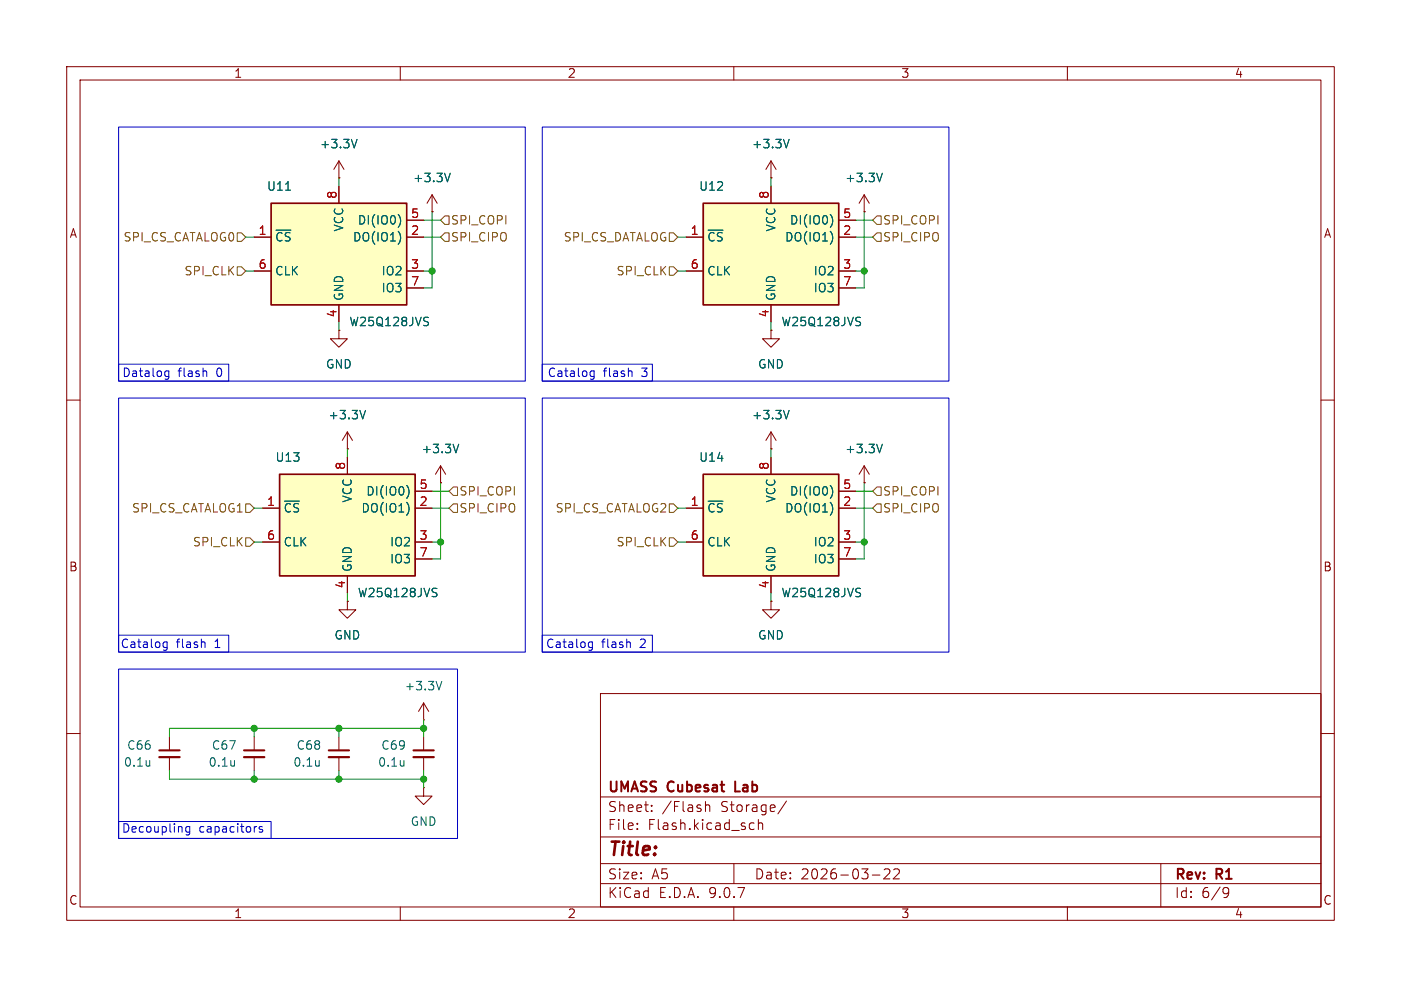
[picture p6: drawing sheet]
(kicad_sch
 (version 20250114)
 (generator "eeschema")
 (generator_version "9.0")
 (paper "A5")
 (title_block
  (date "2026-03-22")
  (rev "R1")
  (company "UMASS Cubesat Lab"))
 (lib_symbols
  (symbol "Device:C_Small"
   (pin_numbers (hide yes))
   (pin_names
    (offset 0.254) (hide yes)) (exclude_from_sim no) (in_bom yes) (on_board yes)
   (property "Reference" "C" (at 0.254 1.778 0) (effects (font (size 1.27 1.27)) (justify left)))
   (property "Value" "C_Small" (at 0.254 -2.032 0) (effects (font (size 1.27 1.27)) (justify left)))
   (property "Footprint" "" (at 0 0 0) (effects (font (size 1.27 1.27)) (hide yes)))
   (property "Datasheet" "~" (at 0 0 0) (effects (font (size 1.27 1.27)) (hide yes)))
   (property "Description" "Unpolarized capacitor, small symbol" (at 0 0 0) (effects (font (size 1.27 1.27)) (hide yes)))
   (symbol "C_Small_0_1"
    (polyline (pts (xy -1.524 0.508) (xy 1.524 0.508)) (stroke (width 0.3048) (type default)) (fill (type none)))
    (polyline (pts (xy -1.524 -0.508) (xy 1.524 -0.508)) (stroke (width 0.3302) (type default)) (fill (type none))))
   (symbol "C_Small_1_1"
    (pin passive line (at 0 2.54 270) (length 2.032) (name "~" (effects (font (size 1.27 1.27)))) (number "1" (effects (font (size 1.27 1.27)))))
    (pin passive line (at 0 -2.54 90) (length 2.032) (name "~" (effects (font (size 1.27 1.27)))) (number "2" (effects (font (size 1.27 1.27))))))
   (embedded_fonts no))
  (symbol "Memory_Flash:W25Q128JVS" (exclude_from_sim no) (in_bom yes) (on_board yes)
   (property "Reference" "U" (at -8.89 8.89 0) (effects (font (size 1.27 1.27))))
   (property "Value" "W25Q128JVS" (at 7.62 8.89 0) (effects (font (size 1.27 1.27))))
   (property "Footprint" "Package_SO:SOIC-8_5.23x5.23mm_P1.27mm" (at 0 0 0) (effects (font (size 1.27 1.27)) (hide yes)))
   (property "Datasheet" "http://www.winbond.com/resource-files/w25q128jv_dtr%20revc%2003272018%20plus.pdf" (at 0 0 0) (effects (font (size 1.27 1.27)) (hide yes)))
   (property "Description" "128Mb Serial Flash Memory, Standard/Dual/Quad SPI, SOIC-8" (at 0 0 0) (effects (font (size 1.27 1.27)) (hide yes)))
   (symbol "W25Q128JVS_0_1"
    (rectangle (start -10.16 7.62) (end 10.16 -7.62) (stroke (width 0.254) (type default)) (fill (type background))))
   (symbol "W25Q128JVS_1_1"
    (pin input line (at -12.7 2.54 0) (length 2.54) (name "~{CS}" (effects (font (size 1.27 1.27)))) (number "1" (effects (font (size 1.27 1.27)))))
    (pin input line (at -12.7 -2.54 0) (length 2.54) (name "CLK" (effects (font (size 1.27 1.27)))) (number "6" (effects (font (size 1.27 1.27)))))
    (pin power_in line (at 0 10.16 270) (length 2.54) (name "VCC" (effects (font (size 1.27 1.27)))) (number "8" (effects (font (size 1.27 1.27)))))
    (pin power_in line (at 0 -10.16 90) (length 2.54) (name "GND" (effects (font (size 1.27 1.27)))) (number "4" (effects (font (size 1.27 1.27)))))
    (pin bidirectional line (at 12.7 5.08 180) (length 2.54) (name "DI(IO0)" (effects (font (size 1.27 1.27)))) (number "5" (effects (font (size 1.27 1.27)))))
    (pin bidirectional line (at 12.7 2.54 180) (length 2.54) (name "DO(IO1)" (effects (font (size 1.27 1.27)))) (number "2" (effects (font (size 1.27 1.27)))))
    (pin bidirectional line (at 12.7 -2.54 180) (length 2.54) (name "IO2" (effects (font (size 1.27 1.27)))) (number "3" (effects (font (size 1.27 1.27)))))
    (pin bidirectional line (at 12.7 -5.08 180) (length 2.54) (name "IO3" (effects (font (size 1.27 1.27)))) (number "7" (effects (font (size 1.27 1.27))))))
   (embedded_fonts no))
  (symbol "power:+3.3V"
   (power)
   (pin_numbers (hide yes))
   (pin_names
    (offset 0) (hide yes)) (exclude_from_sim no) (in_bom yes) (on_board yes)
   (property "Reference" "#PWR" (at 0 -3.81 0) (effects (font (size 1.27 1.27)) (hide yes)))
   (property "Value" "+3.3V" (at 0 3.556 0) (effects (font (size 1.27 1.27))))
   (property "Footprint" "" (at 0 0 0) (effects (font (size 1.27 1.27)) (hide yes)))
   (property "Datasheet" "" (at 0 0 0) (effects (font (size 1.27 1.27)) (hide yes)))
   (property "Description" "Power symbol creates a global label with name \"+3.3V\"" (at 0 0 0) (effects (font (size 1.27 1.27)) (hide yes)))
   (symbol "+3.3V_0_1"
    (polyline (pts (xy -0.762 1.27) (xy 0 2.54)) (stroke (width 0) (type default)) (fill (type none)))
    (polyline (pts (xy 0 2.54) (xy 0.762 1.27)) (stroke (width 0) (type default)) (fill (type none)))
    (polyline (pts (xy 0 0) (xy 0 2.54)) (stroke (width 0) (type default)) (fill (type none))))
   (symbol "+3.3V_1_1"
    (pin power_in line (at 0 0 90) (length 0) (name "~" (effects (font (size 1.27 1.27)))) (number "1" (effects (font (size 1.27 1.27))))))
   (embedded_fonts no))
  (symbol "power:GND"
   (power)
   (pin_numbers (hide yes))
   (pin_names
    (offset 0) (hide yes)) (exclude_from_sim no) (in_bom yes) (on_board yes)
   (property "Reference" "#PWR" (at 0 -6.35 0) (effects (font (size 1.27 1.27)) (hide yes)))
   (property "Value" "GND" (at 0 -3.81 0) (effects (font (size 1.27 1.27))))
   (property "Footprint" "" (at 0 0 0) (effects (font (size 1.27 1.27)) (hide yes)))
   (property "Datasheet" "" (at 0 0 0) (effects (font (size 1.27 1.27)) (hide yes)))
   (property "Description" "Power symbol creates a global label with name \"GND\" , ground" (at 0 0 0) (effects (font (size 1.27 1.27)) (hide yes)))
   (symbol "GND_0_1"
    (polyline (pts (xy 0 0) (xy 0 -1.27) (xy 1.27 -1.27) (xy 0 -2.54) (xy -1.27 -1.27) (xy 0 -1.27)) (stroke (width 0) (type default)) (fill (type none))))
   (symbol "GND_1_1"
    (pin power_in line (at 0 0 270) (length 0) (name "~" (effects (font (size 1.27 1.27)))) (number "1" (effects (font (size 1.27 1.27))))))
   (embedded_fonts no)))
 (rectangle
  (start 81.28 59.69)
  (end 142.24 97.79)
  (stroke (width 0) (type default))
  (fill (type none)))
 (rectangle
  (start 81.28 95.25)
  (end 97.79 97.79)
  (stroke (width 0) (type default))
  (fill (type none)))
 (rectangle
  (start 81.28 19.05)
  (end 142.24 57.15)
  (stroke (width 0) (type default))
  (fill (type none)))
 (rectangle
  (start 17.78 54.61)
  (end 34.29 57.15)
  (stroke (width 0) (type default))
  (fill (type none)))
 (rectangle
  (start 17.78 19.05)
  (end 78.74 57.15)
  (stroke (width 0) (type default))
  (fill (type none)))
 (rectangle
  (start 17.78 123.19)
  (end 40.64 125.73)
  (stroke (width 0) (type default))
  (fill (type none)))
 (rectangle
  (start 81.28 54.61)
  (end 97.79 57.15)
  (stroke (width 0) (type default))
  (fill (type none)))
 (rectangle
  (start 17.78 95.25)
  (end 34.29 97.79)
  (stroke (width 0) (type default))
  (fill (type none)))
 (rectangle
  (start 17.78 100.33)
  (end 68.58 125.73)
  (stroke (width 0) (type default))
  (fill (type none)))
 (rectangle
  (start 17.78 59.69)
  (end 78.74 97.79)
  (stroke (width 0) (type default))
  (fill (type none)))
 (text "Decoupling capacitors"
  (exclude_from_sim no)
  (at 28.956 124.46 0)
  (effects (font (size 1.27 1.27))))
 (text "Catalog flash 1\n"
  (exclude_from_sim no)
  (at 25.654 96.774 0)
  (effects (font (size 1.27 1.27))))
 (text "Catalog flash 2\n"
  (exclude_from_sim no)
  (at 89.408 96.774 0)
  (effects (font (size 1.27 1.27))))
 (text "Datalog flash 0"
  (exclude_from_sim no)
  (at 25.908 56.134 0)
  (effects (font (size 1.27 1.27))))
 (text "Catalog flash 3\n"
  (exclude_from_sim no)
  (at 89.662 56.134 0)
  (effects (font (size 1.27 1.27))))
 (junction
  (at 38.1 109.22)
  (diameter 0)
  (color 0 0 0 0))
 (junction
  (at 63.5 109.22)
  (diameter 0)
  (color 0 0 0 0))
 (junction
  (at 66.04 81.28)
  (diameter 0)
  (color 0 0 0 0))
 (junction
  (at 63.5 116.84)
  (diameter 0)
  (color 0 0 0 0))
 (junction
  (at 129.54 40.64)
  (diameter 0)
  (color 0 0 0 0))
 (junction
  (at 50.8 116.84)
  (diameter 0)
  (color 0 0 0 0))
 (junction
  (at 64.77 40.64)
  (diameter 0)
  (color 0 0 0 0))
 (junction
  (at 50.8 109.22)
  (diameter 0)
  (color 0 0 0 0))
 (junction
  (at 129.54 81.28)
  (diameter 0)
  (color 0 0 0 0))
 (junction
  (at 38.1 116.84)
  (diameter 0)
  (color 0 0 0 0))
 (wire
  (pts (xy 25.4 115.57) (xy 25.4 116.84))
  (stroke (width 0) (type default)))
 (wire
  (pts (xy 128.27 73.66) (xy 130.81 73.66))
  (stroke (width 0) (type default)))
 (wire
  (pts (xy 38.1 81.28) (xy 39.37 81.28))
  (stroke (width 0) (type default)))
 (wire
  (pts (xy 128.27 76.2) (xy 130.81 76.2))
  (stroke (width 0) (type default)))
 (wire
  (pts (xy 129.54 72.39) (xy 129.54 81.28))
  (stroke (width 0) (type default)))
 (wire
  (pts (xy 50.8 48.26) (xy 50.8 49.53))
  (stroke (width 0) (type default)))
 (wire
  (pts (xy 50.8 109.22) (xy 38.1 109.22))
  (stroke (width 0) (type default)))
 (wire
  (pts (xy 128.27 81.28) (xy 129.54 81.28))
  (stroke (width 0) (type default)))
 (wire
  (pts (xy 36.83 40.64) (xy 38.1 40.64))
  (stroke (width 0) (type default)))
 (wire
  (pts (xy 63.5 107.95) (xy 63.5 109.22))
  (stroke (width 0) (type default)))
 (wire
  (pts (xy 128.27 43.18) (xy 129.54 43.18))
  (stroke (width 0) (type default)))
 (wire
  (pts (xy 63.5 116.84) (xy 63.5 118.11))
  (stroke (width 0) (type default)))
 (wire
  (pts (xy 128.27 83.82) (xy 129.54 83.82))
  (stroke (width 0) (type default)))
 (wire
  (pts (xy 64.77 40.64) (xy 64.77 43.18))
  (stroke (width 0) (type default)))
 (wire
  (pts (xy 129.54 40.64) (xy 129.54 43.18))
  (stroke (width 0) (type default)))
 (wire
  (pts (xy 64.77 81.28) (xy 66.04 81.28))
  (stroke (width 0) (type default)))
 (wire
  (pts (xy 128.27 33.02) (xy 130.81 33.02))
  (stroke (width 0) (type default)))
 (wire
  (pts (xy 50.8 109.22) (xy 50.8 110.49))
  (stroke (width 0) (type default)))
 (wire
  (pts (xy 115.57 48.26) (xy 115.57 49.53))
  (stroke (width 0) (type default)))
 (wire
  (pts (xy 66.04 72.39) (xy 66.04 81.28))
  (stroke (width 0) (type default)))
 (wire
  (pts (xy 63.5 40.64) (xy 64.77 40.64))
  (stroke (width 0) (type default)))
 (wire
  (pts (xy 115.57 26.67) (xy 115.57 27.94))
  (stroke (width 0) (type default)))
 (wire
  (pts (xy 64.77 31.75) (xy 64.77 40.64))
  (stroke (width 0) (type default)))
 (wire
  (pts (xy 25.4 109.22) (xy 25.4 110.49))
  (stroke (width 0) (type default)))
 (wire
  (pts (xy 36.83 35.56) (xy 38.1 35.56))
  (stroke (width 0) (type default)))
 (wire
  (pts (xy 38.1 109.22) (xy 25.4 109.22))
  (stroke (width 0) (type default)))
 (wire
  (pts (xy 63.5 109.22) (xy 63.5 110.49))
  (stroke (width 0) (type default)))
 (wire
  (pts (xy 38.1 116.84) (xy 25.4 116.84))
  (stroke (width 0) (type default)))
 (wire
  (pts (xy 129.54 31.75) (xy 129.54 40.64))
  (stroke (width 0) (type default)))
 (wire
  (pts (xy 38.1 109.22) (xy 38.1 110.49))
  (stroke (width 0) (type default)))
 (wire
  (pts (xy 50.8 26.67) (xy 50.8 27.94))
  (stroke (width 0) (type default)))
 (wire
  (pts (xy 52.07 67.31) (xy 52.07 68.58))
  (stroke (width 0) (type default)))
 (wire
  (pts (xy 52.07 88.9) (xy 52.07 90.17))
  (stroke (width 0) (type default)))
 (wire
  (pts (xy 64.77 83.82) (xy 66.04 83.82))
  (stroke (width 0) (type default)))
 (wire
  (pts (xy 38.1 76.2) (xy 39.37 76.2))
  (stroke (width 0) (type default)))
 (wire
  (pts (xy 128.27 35.56) (xy 130.81 35.56))
  (stroke (width 0) (type default)))
 (wire
  (pts (xy 63.5 116.84) (xy 50.8 116.84))
  (stroke (width 0) (type default)))
 (wire
  (pts (xy 101.6 35.56) (xy 102.87 35.56))
  (stroke (width 0) (type default)))
 (wire
  (pts (xy 63.5 33.02) (xy 66.04 33.02))
  (stroke (width 0) (type default)))
 (wire
  (pts (xy 63.5 109.22) (xy 50.8 109.22))
  (stroke (width 0) (type default)))
 (wire
  (pts (xy 101.6 76.2) (xy 102.87 76.2))
  (stroke (width 0) (type default)))
 (wire
  (pts (xy 63.5 115.57) (xy 63.5 116.84))
  (stroke (width 0) (type default)))
 (wire
  (pts (xy 63.5 35.56) (xy 66.04 35.56))
  (stroke (width 0) (type default)))
 (wire
  (pts (xy 63.5 43.18) (xy 64.77 43.18))
  (stroke (width 0) (type default)))
 (wire
  (pts (xy 129.54 81.28) (xy 129.54 83.82))
  (stroke (width 0) (type default)))
 (wire
  (pts (xy 38.1 115.57) (xy 38.1 116.84))
  (stroke (width 0) (type default)))
 (wire
  (pts (xy 128.27 40.64) (xy 129.54 40.64))
  (stroke (width 0) (type default)))
 (wire
  (pts (xy 66.04 81.28) (xy 66.04 83.82))
  (stroke (width 0) (type default)))
 (wire
  (pts (xy 64.77 76.2) (xy 67.31 76.2))
  (stroke (width 0) (type default)))
 (wire
  (pts (xy 101.6 81.28) (xy 102.87 81.28))
  (stroke (width 0) (type default)))
 (wire
  (pts (xy 115.57 67.31) (xy 115.57 68.58))
  (stroke (width 0) (type default)))
 (wire
  (pts (xy 50.8 116.84) (xy 38.1 116.84))
  (stroke (width 0) (type default)))
 (wire
  (pts (xy 64.77 73.66) (xy 67.31 73.66))
  (stroke (width 0) (type default)))
 (wire
  (pts (xy 101.6 40.64) (xy 102.87 40.64))
  (stroke (width 0) (type default)))
 (wire
  (pts (xy 115.57 88.9) (xy 115.57 90.17))
  (stroke (width 0) (type default)))
 (wire
  (pts (xy 50.8 115.57) (xy 50.8 116.84))
  (stroke (width 0) (type default)))
 (hierarchical_label "SPI_CIPO"
  (shape input)
  (at 130.81 35.56 0)
  (effects (font (size 1.27 1.27)) (justify left)))
 (hierarchical_label "SPI_COPI"
  (shape input)
  (at 67.31 73.66 0)
  (effects (font (size 1.27 1.27)) (justify left)))
 (hierarchical_label "SPI_CS_DATALOG"
  (shape input)
  (at 101.6 35.56 180)
  (effects (font (size 1.27 1.27)) (justify right)))
 (hierarchical_label "SPI_CS_CATALOG0"
  (shape input)
  (at 36.83 35.56 180)
  (effects (font (size 1.27 1.27)) (justify right)))
 (hierarchical_label "SPI_CIPO"
  (shape input)
  (at 66.04 35.56 0)
  (effects (font (size 1.27 1.27)) (justify left)))
 (hierarchical_label "SPI_CLK"
  (shape input)
  (at 38.1 81.28 180)
  (effects (font (size 1.27 1.27)) (justify right)))
 (hierarchical_label "SPI_COPI"
  (shape input)
  (at 130.81 33.02 0)
  (effects (font (size 1.27 1.27)) (justify left)))
 (hierarchical_label "SPI_CIPO"
  (shape input)
  (at 67.31 76.2 0)
  (effects (font (size 1.27 1.27)) (justify left)))
 (hierarchical_label "SPI_COPI"
  (shape input)
  (at 66.04 33.02 0)
  (effects (font (size 1.27 1.27)) (justify left)))
 (hierarchical_label "SPI_CS_CATALOG1"
  (shape input)
  (at 38.1 76.2 180)
  (effects (font (size 1.27 1.27)) (justify right)))
 (hierarchical_label "SPI_CLK"
  (shape input)
  (at 36.83 40.64 180)
  (effects (font (size 1.27 1.27)) (justify right)))
 (hierarchical_label "SPI_CS_CATALOG2"
  (shape input)
  (at 101.6 76.2 180)
  (effects (font (size 1.27 1.27)) (justify right)))
 (hierarchical_label "SPI_CLK"
  (shape input)
  (at 101.6 81.28 180)
  (effects (font (size 1.27 1.27)) (justify right)))
 (hierarchical_label "SPI_COPI"
  (shape input)
  (at 130.81 73.66 0)
  (effects (font (size 1.27 1.27)) (justify left)))
 (hierarchical_label "SPI_CLK"
  (shape input)
  (at 101.6 40.64 180)
  (effects (font (size 1.27 1.27)) (justify right)))
 (hierarchical_label "SPI_CIPO"
  (shape input)
  (at 130.81 76.2 0)
  (effects (font (size 1.27 1.27)) (justify left)))
 (symbol
  (lib_id "power:GND")
  (at 63.5 118.11 0)
  (mirror y)
  (unit 1)
  (exclude_from_sim no)
  (in_bom yes)
  (on_board yes)
  (dnp no)
  (fields_autoplaced yes)
  (property "Reference" "#PWR0107" (at 63.5 124.46 0) (effects (font (size 1.27 1.27)) (hide yes)))
  (property "Value" "GND" (at 63.5 123.19 0) (effects (font (size 1.27 1.27))))
  (property "Footprint" "" (at 63.5 118.11 0) (effects (font (size 1.27 1.27)) (hide yes)))
  (property "Datasheet" "" (at 63.5 118.11 0) (effects (font (size 1.27 1.27)) (hide yes)))
  (property "Description" "Power symbol creates a global label with name \"GND\" , ground" (at 63.5 118.11 0) (effects (font (size 1.27 1.27)) (hide yes)))
  (pin "1"))
 (symbol
  (lib_id "power:+3.3V")
  (at 115.57 26.67 0)
  (unit 1)
  (exclude_from_sim no)
  (in_bom yes)
  (on_board yes)
  (dnp no)
  (fields_autoplaced yes)
  (property "Reference" "#PWR099" (at 115.57 30.48 0) (effects (font (size 1.27 1.27)) (hide yes)))
  (property "Value" "+3.3V" (at 115.57 21.59 0) (effects (font (size 1.27 1.27))))
  (property "Footprint" "" (at 115.57 26.67 0) (effects (font (size 1.27 1.27)) (hide yes)))
  (property "Datasheet" "" (at 115.57 26.67 0) (effects (font (size 1.27 1.27)) (hide yes)))
  (property "Description" "Power symbol creates a global label with name \"+3.3V\"" (at 115.57 26.67 0) (effects (font (size 1.27 1.27)) (hide yes)))
  (pin "1"))
 (symbol
  (lib_id "Memory_Flash:W25Q128JVS")
  (at 115.57 38.1 0)
  (unit 1)
  (exclude_from_sim no)
  (in_bom yes)
  (on_board yes)
  (dnp no)
  (property "Reference" "U12" (at 106.68 27.94 0) (effects (font (size 1.27 1.27))))
  (property "Value" "W25Q128JVS" (at 123.19 48.26 0) (effects (font (size 1.27 1.27))))
  (property "Footprint" "Package_SO:SOIC-8_5.3x5.3mm_P1.27mm" (at 115.57 38.1 0) (effects (font (size 1.27 1.27)) (hide yes)))
  (property "Datasheet" "http://www.winbond.com/resource-files/w25q128jv_dtr%20revc%2003272018%20plus.pdf" (at 115.57 38.1 0) (effects (font (size 1.27 1.27)) (hide yes)))
  (property "Description" "" (at 115.57 38.1 0) (effects (font (size 1.27 1.27))))
  (property "voltage" "" (at 115.57 38.1 0) (effects (font (size 1.27 1.27)) (hide yes)))
  (pin "1")
  (pin "2")
  (pin "3")
  (pin "4")
  (pin "5")
  (pin "6")
  (pin "7")
  (pin "8"))
 (symbol
  (lib_id "power:GND")
  (at 50.8 49.53 0)
  (unit 1)
  (exclude_from_sim no)
  (in_bom yes)
  (on_board yes)
  (dnp no)
  (fields_autoplaced yes)
  (property "Reference" "#PWR0100" (at 50.8 55.88 0) (effects (font (size 1.27 1.27)) (hide yes)))
  (property "Value" "GND" (at 50.8 54.61 0) (effects (font (size 1.27 1.27))))
  (property "Footprint" "" (at 50.8 49.53 0) (effects (font (size 1.27 1.27)) (hide yes)))
  (property "Datasheet" "" (at 50.8 49.53 0) (effects (font (size 1.27 1.27)) (hide yes)))
  (property "Description" "Power symbol creates a global label with name \"GND\" , ground" (at 50.8 49.53 0) (effects (font (size 1.27 1.27)) (hide yes)))
  (pin "1"))
 (symbol
  (lib_id "Memory_Flash:W25Q128JVS")
  (at 52.07 78.74 0)
  (unit 1)
  (exclude_from_sim no)
  (in_bom yes)
  (on_board yes)
  (dnp no)
  (property "Reference" "U13" (at 43.18 68.58 0) (effects (font (size 1.27 1.27))))
  (property "Value" "W25Q128JVS" (at 59.69 88.9 0) (effects (font (size 1.27 1.27))))
  (property "Footprint" "Package_SO:SOIC-8_5.3x5.3mm_P1.27mm" (at 52.07 78.74 0) (effects (font (size 1.27 1.27)) (hide yes)))
  (property "Datasheet" "http://www.winbond.com/resource-files/w25q128jv_dtr%20revc%2003272018%20plus.pdf" (at 52.07 78.74 0) (effects (font (size 1.27 1.27)) (hide yes)))
  (property "Description" "" (at 52.07 78.74 0) (effects (font (size 1.27 1.27))))
  (property "voltage" "" (at 52.07 78.74 0) (effects (font (size 1.27 1.27)) (hide yes)))
  (pin "1")
  (pin "2")
  (pin "3")
  (pin "4")
  (pin "5")
  (pin "6")
  (pin "7")
  (pin "8"))
 (symbol
  (lib_id "power:+3.3V")
  (at 115.57 67.31 0)
  (unit 1)
  (exclude_from_sim no)
  (in_bom yes)
  (on_board yes)
  (dnp no)
  (fields_autoplaced yes)
  (property "Reference" "#PWR0103" (at 115.57 71.12 0) (effects (font (size 1.27 1.27)) (hide yes)))
  (property "Value" "+3.3V" (at 115.57 62.23 0) (effects (font (size 1.27 1.27))))
  (property "Footprint" "" (at 115.57 67.31 0) (effects (font (size 1.27 1.27)) (hide yes)))
  (property "Datasheet" "" (at 115.57 67.31 0) (effects (font (size 1.27 1.27)) (hide yes)))
  (property "Description" "Power symbol creates a global label with name \"+3.3V\"" (at 115.57 67.31 0) (effects (font (size 1.27 1.27)) (hide yes)))
  (pin "1"))
 (symbol
  (lib_id "Device:C_Small")
  (at 25.4 113.03 0)
  (mirror y)
  (unit 1)
  (exclude_from_sim no)
  (in_bom yes)
  (on_board yes)
  (dnp no)
  (fields_autoplaced yes)
  (property "Reference" "C66" (at 22.86 111.7662 0) (effects (font (size 1.27 1.27)) (justify left)))
  (property "Value" "0.1u" (at 22.86 114.3062 0) (effects (font (size 1.27 1.27)) (justify left)))
  (property "Footprint" "Capacitor_SMD:C_0402_1005Metric" (at 25.4 113.03 0) (effects (font (size 1.27 1.27)) (hide yes)))
  (property "Datasheet" "~" (at 25.4 113.03 0) (effects (font (size 1.27 1.27)) (hide yes)))
  (property "Description" "Unpolarized capacitor, small symbol" (at 25.4 113.03 0) (effects (font (size 1.27 1.27)) (hide yes)))
  (property "voltage" "10" (at 25.4 113.03 0) (effects (font (size 1.27 1.27)) (hide yes)))
  (pin "1")
  (pin "2"))
 (symbol
  (lib_id "power:+3.3V")
  (at 50.8 26.67 0)
  (unit 1)
  (exclude_from_sim no)
  (in_bom yes)
  (on_board yes)
  (dnp no)
  (fields_autoplaced yes)
  (property "Reference" "#PWR098" (at 50.8 30.48 0) (effects (font (size 1.27 1.27)) (hide yes)))
  (property "Value" "+3.3V" (at 50.8 21.59 0) (effects (font (size 1.27 1.27))))
  (property "Footprint" "" (at 50.8 26.67 0) (effects (font (size 1.27 1.27)) (hide yes)))
  (property "Datasheet" "" (at 50.8 26.67 0) (effects (font (size 1.27 1.27)) (hide yes)))
  (property "Description" "Power symbol creates a global label with name \"+3.3V\"" (at 50.8 26.67 0) (effects (font (size 1.27 1.27)) (hide yes)))
  (pin "1"))
 (symbol
  (lib_id "power:GND")
  (at 52.07 90.17 0)
  (unit 1)
  (exclude_from_sim no)
  (in_bom yes)
  (on_board yes)
  (dnp no)
  (fields_autoplaced yes)
  (property "Reference" "#PWR0104" (at 52.07 96.52 0) (effects (font (size 1.27 1.27)) (hide yes)))
  (property "Value" "GND" (at 52.07 95.25 0) (effects (font (size 1.27 1.27))))
  (property "Footprint" "" (at 52.07 90.17 0) (effects (font (size 1.27 1.27)) (hide yes)))
  (property "Datasheet" "" (at 52.07 90.17 0) (effects (font (size 1.27 1.27)) (hide yes)))
  (property "Description" "Power symbol creates a global label with name \"GND\" , ground" (at 52.07 90.17 0) (effects (font (size 1.27 1.27)) (hide yes)))
  (pin "1"))
 (symbol
  (lib_id "power:+3.3V")
  (at 64.77 31.75 0)
  (unit 1)
  (exclude_from_sim no)
  (in_bom yes)
  (on_board yes)
  (dnp no)
  (fields_autoplaced yes)
  (property "Reference" "#PWR036" (at 64.77 35.56 0) (effects (font (size 1.27 1.27)) (hide yes)))
  (property "Value" "+3.3V" (at 64.77 26.67 0) (effects (font (size 1.27 1.27))))
  (property "Footprint" "" (at 64.77 31.75 0) (effects (font (size 1.27 1.27)) (hide yes)))
  (property "Datasheet" "" (at 64.77 31.75 0) (effects (font (size 1.27 1.27)) (hide yes)))
  (property "Description" "Power symbol creates a global label with name \"+3.3V\"" (at 64.77 31.75 0) (effects (font (size 1.27 1.27)) (hide yes)))
  (pin "1"))
 (symbol
  (lib_id "power:+3.3V")
  (at 52.07 67.31 0)
  (unit 1)
  (exclude_from_sim no)
  (in_bom yes)
  (on_board yes)
  (dnp no)
  (fields_autoplaced yes)
  (property "Reference" "#PWR0102" (at 52.07 71.12 0) (effects (font (size 1.27 1.27)) (hide yes)))
  (property "Value" "+3.3V" (at 52.07 62.23 0) (effects (font (size 1.27 1.27))))
  (property "Footprint" "" (at 52.07 67.31 0) (effects (font (size 1.27 1.27)) (hide yes)))
  (property "Datasheet" "" (at 52.07 67.31 0) (effects (font (size 1.27 1.27)) (hide yes)))
  (property "Description" "Power symbol creates a global label with name \"+3.3V\"" (at 52.07 67.31 0) (effects (font (size 1.27 1.27)) (hide yes)))
  (pin "1"))
 (symbol
  (lib_id "power:+3.3V")
  (at 129.54 31.75 0)
  (unit 1)
  (exclude_from_sim no)
  (in_bom yes)
  (on_board yes)
  (dnp no)
  (fields_autoplaced yes)
  (property "Reference" "#PWR037" (at 129.54 35.56 0) (effects (font (size 1.27 1.27)) (hide yes)))
  (property "Value" "+3.3V" (at 129.54 26.67 0) (effects (font (size 1.27 1.27))))
  (property "Footprint" "" (at 129.54 31.75 0) (effects (font (size 1.27 1.27)) (hide yes)))
  (property "Datasheet" "" (at 129.54 31.75 0) (effects (font (size 1.27 1.27)) (hide yes)))
  (property "Description" "Power symbol creates a global label with name \"+3.3V\"" (at 129.54 31.75 0) (effects (font (size 1.27 1.27)) (hide yes)))
  (pin "1"))
 (symbol
  (lib_id "Device:C_Small")
  (at 63.5 113.03 0)
  (mirror y)
  (unit 1)
  (exclude_from_sim no)
  (in_bom yes)
  (on_board yes)
  (dnp no)
  (fields_autoplaced yes)
  (property "Reference" "C69" (at 60.96 111.7662 0) (effects (font (size 1.27 1.27)) (justify left)))
  (property "Value" "0.1u" (at 60.96 114.3062 0) (effects (font (size 1.27 1.27)) (justify left)))
  (property "Footprint" "Capacitor_SMD:C_0402_1005Metric" (at 63.5 113.03 0) (effects (font (size 1.27 1.27)) (hide yes)))
  (property "Datasheet" "~" (at 63.5 113.03 0) (effects (font (size 1.27 1.27)) (hide yes)))
  (property "Description" "Unpolarized capacitor, small symbol" (at 63.5 113.03 0) (effects (font (size 1.27 1.27)) (hide yes)))
  (property "voltage" "10" (at 63.5 113.03 0) (effects (font (size 1.27 1.27)) (hide yes)))
  (pin "1")
  (pin "2"))
 (symbol
  (lib_id "Memory_Flash:W25Q128JVS")
  (at 50.8 38.1 0)
  (unit 1)
  (exclude_from_sim no)
  (in_bom yes)
  (on_board yes)
  (dnp no)
  (property "Reference" "U11" (at 41.91 27.94 0) (effects (font (size 1.27 1.27))))
  (property "Value" "W25Q128JVS" (at 58.42 48.26 0) (effects (font (size 1.27 1.27))))
  (property "Footprint" "Package_SO:SOIC-8_5.3x5.3mm_P1.27mm" (at 50.8 38.1 0) (effects (font (size 1.27 1.27)) (hide yes)))
  (property "Datasheet" "http://www.winbond.com/resource-files/w25q128jv_dtr%20revc%2003272018%20plus.pdf" (at 50.8 38.1 0) (effects (font (size 1.27 1.27)) (hide yes)))
  (property "Description" "" (at 50.8 38.1 0) (effects (font (size 1.27 1.27))))
  (property "voltage" "" (at 50.8 38.1 0) (effects (font (size 1.27 1.27)) (hide yes)))
  (pin "1")
  (pin "2")
  (pin "3")
  (pin "4")
  (pin "5")
  (pin "6")
  (pin "7")
  (pin "8"))
 (symbol
  (lib_id "Device:C_Small")
  (at 38.1 113.03 0)
  (mirror y)
  (unit 1)
  (exclude_from_sim no)
  (in_bom yes)
  (on_board yes)
  (dnp no)
  (fields_autoplaced yes)
  (property "Reference" "C67" (at 35.56 111.7662 0) (effects (font (size 1.27 1.27)) (justify left)))
  (property "Value" "0.1u" (at 35.56 114.3062 0) (effects (font (size 1.27 1.27)) (justify left)))
  (property "Footprint" "Capacitor_SMD:C_0402_1005Metric" (at 38.1 113.03 0) (effects (font (size 1.27 1.27)) (hide yes)))
  (property "Datasheet" "~" (at 38.1 113.03 0) (effects (font (size 1.27 1.27)) (hide yes)))
  (property "Description" "Unpolarized capacitor, small symbol" (at 38.1 113.03 0) (effects (font (size 1.27 1.27)) (hide yes)))
  (property "voltage" "10" (at 38.1 113.03 0) (effects (font (size 1.27 1.27)) (hide yes)))
  (pin "1")
  (pin "2"))
 (symbol
  (lib_id "power:+3.3V")
  (at 129.54 72.39 0)
  (unit 1)
  (exclude_from_sim no)
  (in_bom yes)
  (on_board yes)
  (dnp no)
  (fields_autoplaced yes)
  (property "Reference" "#PWR0113" (at 129.54 76.2 0) (effects (font (size 1.27 1.27)) (hide yes)))
  (property "Value" "+3.3V" (at 129.54 67.31 0) (effects (font (size 1.27 1.27))))
  (property "Footprint" "" (at 129.54 72.39 0) (effects (font (size 1.27 1.27)) (hide yes)))
  (property "Datasheet" "" (at 129.54 72.39 0) (effects (font (size 1.27 1.27)) (hide yes)))
  (property "Description" "Power symbol creates a global label with name \"+3.3V\"" (at 129.54 72.39 0) (effects (font (size 1.27 1.27)) (hide yes)))
  (pin "1"))
 (symbol
  (lib_id "Memory_Flash:W25Q128JVS")
  (at 115.57 78.74 0)
  (unit 1)
  (exclude_from_sim no)
  (in_bom yes)
  (on_board yes)
  (dnp no)
  (property "Reference" "U14" (at 106.68 68.58 0) (effects (font (size 1.27 1.27))))
  (property "Value" "W25Q128JVS" (at 123.19 88.9 0) (effects (font (size 1.27 1.27))))
  (property "Footprint" "Package_SO:SOIC-8_5.3x5.3mm_P1.27mm" (at 115.57 78.74 0) (effects (font (size 1.27 1.27)) (hide yes)))
  (property "Datasheet" "http://www.winbond.com/resource-files/w25q128jv_dtr%20revc%2003272018%20plus.pdf" (at 115.57 78.74 0) (effects (font (size 1.27 1.27)) (hide yes)))
  (property "Description" "" (at 115.57 78.74 0) (effects (font (size 1.27 1.27))))
  (property "voltage" "" (at 115.57 78.74 0) (effects (font (size 1.27 1.27)) (hide yes)))
  (pin "1")
  (pin "2")
  (pin "3")
  (pin "4")
  (pin "5")
  (pin "6")
  (pin "7")
  (pin "8"))
 (symbol
  (lib_id "power:GND")
  (at 115.57 49.53 0)
  (unit 1)
  (exclude_from_sim no)
  (in_bom yes)
  (on_board yes)
  (dnp no)
  (fields_autoplaced yes)
  (property "Reference" "#PWR0101" (at 115.57 55.88 0) (effects (font (size 1.27 1.27)) (hide yes)))
  (property "Value" "GND" (at 115.57 54.61 0) (effects (font (size 1.27 1.27))))
  (property "Footprint" "" (at 115.57 49.53 0) (effects (font (size 1.27 1.27)) (hide yes)))
  (property "Datasheet" "" (at 115.57 49.53 0) (effects (font (size 1.27 1.27)) (hide yes)))
  (property "Description" "Power symbol creates a global label with name \"GND\" , ground" (at 115.57 49.53 0) (effects (font (size 1.27 1.27)) (hide yes)))
  (pin "1"))
 (symbol
  (lib_id "power:GND")
  (at 115.57 90.17 0)
  (unit 1)
  (exclude_from_sim no)
  (in_bom yes)
  (on_board yes)
  (dnp no)
  (fields_autoplaced yes)
  (property "Reference" "#PWR0105" (at 115.57 96.52 0) (effects (font (size 1.27 1.27)) (hide yes)))
  (property "Value" "GND" (at 115.57 95.25 0) (effects (font (size 1.27 1.27))))
  (property "Footprint" "" (at 115.57 90.17 0) (effects (font (size 1.27 1.27)) (hide yes)))
  (property "Datasheet" "" (at 115.57 90.17 0) (effects (font (size 1.27 1.27)) (hide yes)))
  (property "Description" "Power symbol creates a global label with name \"GND\" , ground" (at 115.57 90.17 0) (effects (font (size 1.27 1.27)) (hide yes)))
  (pin "1"))
 (symbol
  (lib_id "Device:C_Small")
  (at 50.8 113.03 0)
  (mirror y)
  (unit 1)
  (exclude_from_sim no)
  (in_bom yes)
  (on_board yes)
  (dnp no)
  (fields_autoplaced yes)
  (property "Reference" "C68" (at 48.26 111.7662 0) (effects (font (size 1.27 1.27)) (justify left)))
  (property "Value" "0.1u" (at 48.26 114.3062 0) (effects (font (size 1.27 1.27)) (justify left)))
  (property "Footprint" "Capacitor_SMD:C_0402_1005Metric" (at 50.8 113.03 0) (effects (font (size 1.27 1.27)) (hide yes)))
  (property "Datasheet" "~" (at 50.8 113.03 0) (effects (font (size 1.27 1.27)) (hide yes)))
  (property "Description" "Unpolarized capacitor, small symbol" (at 50.8 113.03 0) (effects (font (size 1.27 1.27)) (hide yes)))
  (property "voltage" "10" (at 50.8 113.03 0) (effects (font (size 1.27 1.27)) (hide yes)))
  (pin "1")
  (pin "2"))
 (symbol
  (lib_id "power:+3.3V")
  (at 66.04 72.39 0)
  (unit 1)
  (exclude_from_sim no)
  (in_bom yes)
  (on_board yes)
  (dnp no)
  (fields_autoplaced yes)
  (property "Reference" "#PWR0119" (at 66.04 76.2 0) (effects (font (size 1.27 1.27)) (hide yes)))
  (property "Value" "+3.3V" (at 66.04 67.31 0) (effects (font (size 1.27 1.27))))
  (property "Footprint" "" (at 66.04 72.39 0) (effects (font (size 1.27 1.27)) (hide yes)))
  (property "Datasheet" "" (at 66.04 72.39 0) (effects (font (size 1.27 1.27)) (hide yes)))
  (property "Description" "Power symbol creates a global label with name \"+3.3V\"" (at 66.04 72.39 0) (effects (font (size 1.27 1.27)) (hide yes)))
  (pin "1"))
 (symbol
  (lib_id "power:+3.3V")
  (at 63.5 107.95 0)
  (mirror y)
  (unit 1)
  (exclude_from_sim no)
  (in_bom yes)
  (on_board yes)
  (dnp no)
  (fields_autoplaced yes)
  (property "Reference" "#PWR0106" (at 63.5 111.76 0) (effects (font (size 1.27 1.27)) (hide yes)))
  (property "Value" "+3.3V" (at 63.5 102.87 0) (effects (font (size 1.27 1.27))))
  (property "Footprint" "" (at 63.5 107.95 0) (effects (font (size 1.27 1.27)) (hide yes)))
  (property "Datasheet" "" (at 63.5 107.95 0) (effects (font (size 1.27 1.27)) (hide yes)))
  (property "Description" "Power symbol creates a global label with name \"+3.3V\"" (at 63.5 107.95 0) (effects (font (size 1.27 1.27)) (hide yes)))
  (pin "1")))
